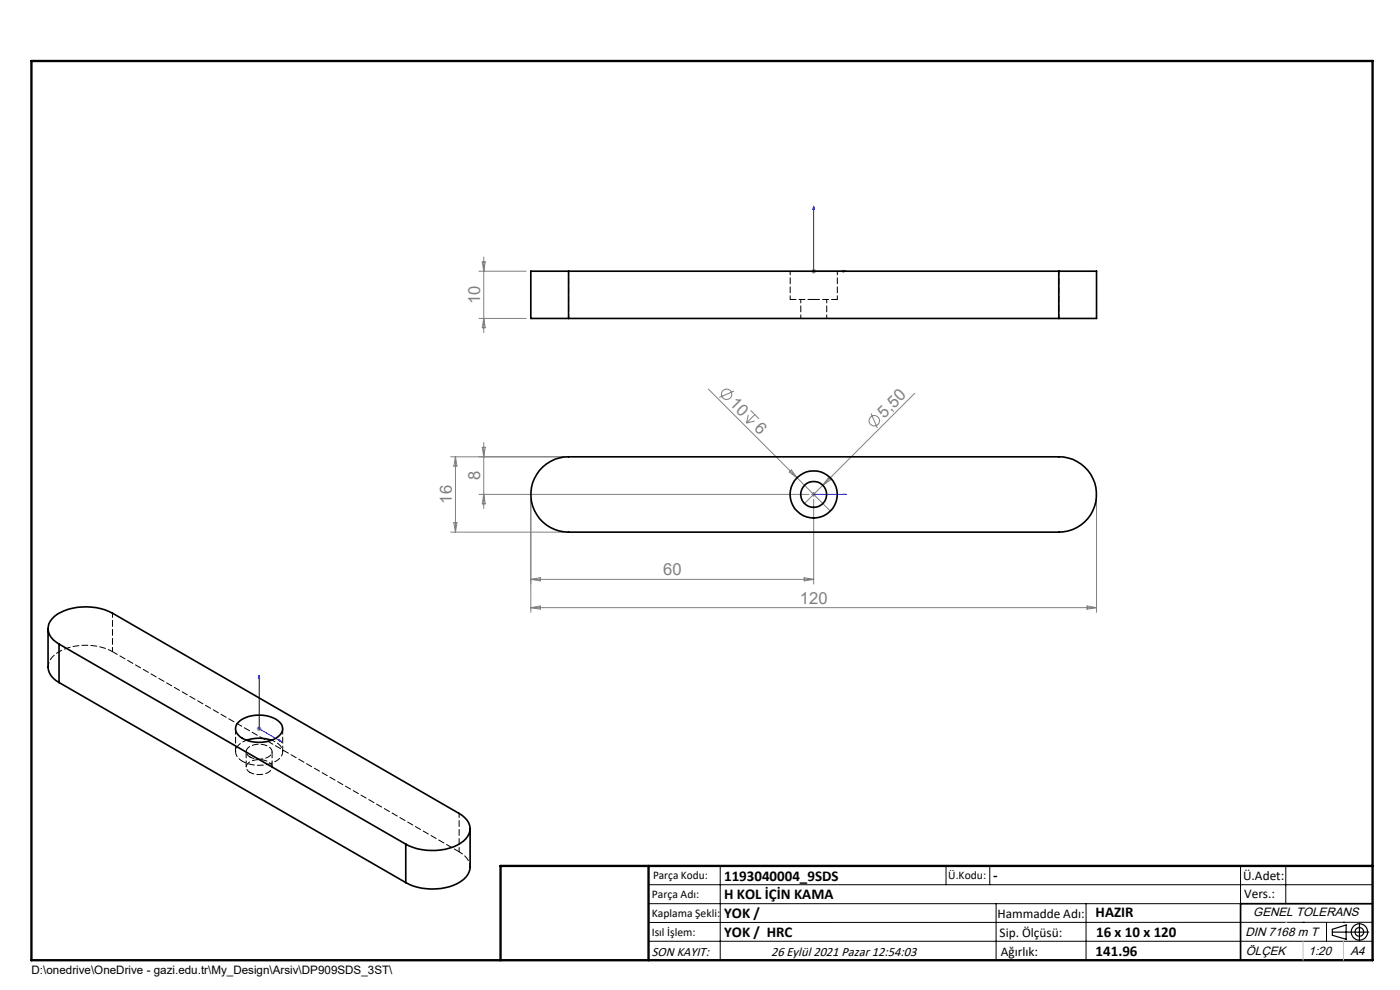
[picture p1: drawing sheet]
<svg xmlns="http://www.w3.org/2000/svg" width="297mm" height="210mm" viewBox="0 0 297 210" stroke-linecap="round" stroke-linejoin="round" font-family="sans-serif">
<g fill="none" stroke="#808080" stroke-width=".21">
<path d="M101.6 57.5h10M102.3 55.6h.6l-.3 1.9zM102.6 54.5v16M172.1 57.5h1M172.3 57.2l.7 .7M172.6 57v1.1M173 57.2l-.7 .7M101.6 67.5h10M102.6 67.5l.3 2h-.6zM95.6 96.9h24M96.6 96.9v16M96.6 96.9l.3 2h-.6z"/>
<path d="M102.3 94.9h.6l-.3 2zM102.6 93.9v14M150.3 82.5l25.8 25.9M155.7 83l-3.1 1.3M158.7 88l-.3 1.7M159.2 87.1l1.8 1.8M160.1 89.3l-1.7 .4M160.1 87.9l-1.7 1.8M167.9 99.7l1.2 1.6-1.7-1.2zM184.8 87.7l1.3 3.1M194.1 83.4l-23.4 23.4M95.6 112.9h24"/>
<path d="M96.3 110.9h.6l-.3 2zM101.6 104.9h70M102.6 104.9l.3 2h-.6zM112.6 105.9v24M172.1 104.9h1M172.6 105.9v18M172.6 104.4v1M175.8 101.3l.4 .5-1.6 1.1zM232.6 105.9v24M112.6 122.9h60M112.6 122.9l2-.4v.7zM112.6 128.9l2-.4v.7z"/>
<path d="M112.6 128.9h120M170.6 122.5l2 .4-2 .3zM230.6 128.5l2 .4-2 .3zM54.5 154.6h1M54.6 154.2l.7 .7M55 154.1v1M55.3 154.2l-.7 .7"/>
<circle cx="154.2" cy="83.6" r="1.1"/>
<circle cx="185.5" cy="89.2" r="1.1"/>
</g>
<g fill="none" stroke="#000" stroke-width=".25">
<path d="M282.6 197.7h7.8M282.6 197.1l3-.9v3l-3-.8zM288.4 195.8v3.8M106.2 203.7h185"/>
<circle cx="288.4" cy="197.7" r="1.74"/>
<circle cx="288.4" cy="197.7" r=".93"/>
</g>
<path d="M172.6 43.7v13.8h6.9M172.6 43.7l.2 .7h-.4zM178.8 57.4l.7 .1-.7 .2zM172.4 104.9h.4zM172.6 104.9h.1M172.6 104.9h6.9M179.5 104.9h-.7h.7M55 143.3v11.3l4.8 2.8M55 143.3l.1 .6-.3-.1zM59.3 157l.5 .4-.5-.1z" fill="none" stroke="#00f" stroke-width=".21"/>
<g fill="none" stroke="#000" stroke-width=".21">
<path d="M137.6 187.7h153.6M137.6 191.7h153.6M137.6 199.7h153.6M152.8 183.7v20M200.7 183.7v4M210 183.7v4M211.3 191.7v12M230.4 191.7v12M263.2 183.7v20M272.8 183.7v8M276.4 195.6h.1M281.4 195.6v4.1"/>
<path d="M285 195.6h.1M291.2 195.6l-153.6 .1"/>
</g>
<path d="M291.2 191.7h-28v12" fill="none" stroke="#000" stroke-width=".35"/>
<path d="M6.7 12.9h284.5v190.8h-284.5zM137.6 183.7v20M291.2 183.7h-185v20" fill="none" stroke="#000" stroke-width=".5"/>
<path d="M276.4 199.7v4M285 199.7v4" fill="none" stroke="#c0c0c0" stroke-width=".21"/>
<path d="M272.8 195.6h.1" fill="none" stroke="#c0c0c0" stroke-width=".25"/>
<g fill="#00f">
<path d="M178.8 104.9h.7zM172.4 104.9h.4z"/>
<path d="M178.8 57.4l.7 .1-.7 .2zM172.6 43.7l.2 .7h-.4z"/>
<path d="M59.3 157l.5 .4-.5-.1zM55 143.3l.1 .6-.3-.1z"/>
</g>
<g fill="none" stroke="#000" stroke-width=".35">
<path d="M120.6 57.5h-8v10h8M120.6 57.5v10M120.6 57.5h104M224.6 57.5h8v10h-8M224.6 57.5v10M120.6 67.5h104M115.1 99.1a7.7 7.7 0 0 1 5.5-2.2h104a8 8 0 0 1 8 8 8 8 0 0 1-8 8h-104a8 8 0 0 1-7.4-5.1 8 8 0 0 1 1.9-8.7zM10.2 133.3v8.4a4.1 4.1 0 0 0 2.3 3.1M12.5 136.6a3.5 3.5 0 0 1-1.8-4.8 8.4 8.4 0 0 1 6.7-3h2a11.2 11.2 0 0 1 4.4 1.3l73.6 42.4a3.5 3.5 0 0 1 2.1 4.3 6.7 6.7 0 0 1-5.1 3.4 12.6 12.6 0 0 1-8.3-1.1M12.5 136.6l73.6 42.5M12.5 136.6v8.2M12.5 144.8l73.6 42.4"/>
<path d="M50.5 153.3a7 7 0 0 1 8.9 0 2.07 2.07 0 0 1-.9 3.3 7.2 7.2 0 0 1-8-.7 1.79 1.79 0 0 1 0-2.6zM52.3 157a8.5 8.5 0 0 1 5.3 0M86.1 179.1v8.1M99.7 175.8v8.2a4.7 4.7 0 0 1-3.5 3.8 12.5 12.5 0 0 1-10.1-.6"/>
<circle cx="172.6" cy="104.9" r="5"/>
<circle cx="172.6" cy="104.9" r="2.75"/>
</g>
<path d="M120.6 67.5v-10M224.6 67.5v-10M23.9 138.2v-8.1M52.3 157a2.74 2.74 0 0 0-2.3 2.9 2.81 2.81 0 0 0 1.4 1.6M53 160.6a1.25 1.25 0 0 1-.8-1.4 1.25 1.25 0 0 1 1.2-1 3.7 3.7 0 0 1 4.2 .9 1.45 1.45 0 0 1-1.3 1.7l-1.7 .2-1.6-.4M53 163.8a4 4 0 0 0 4.5-.5 1.23 1.23 0 0 0-.8-1.8 3.8 3.8 0 0 0-4.4 .8 1.15 1.15 0 0 0 .7 1.5M97.4 180.7v-8.2M99.7 183.9a3.8 3.8 0 0 0-2.3-3.2" fill="none" stroke="#000" stroke-width=".21" stroke-dasharray="1.3 .6" stroke-dashoffset=".4"/>
<path d="M167.6 63.5h5M172.6 63.5h5M52.2 159.5v3.2M57.7 162.7v-3.2" fill="none" stroke="#000" stroke-width=".21" stroke-dasharray="1.3 .6"/>
<path d="M167.6 57.5v6M169.9 63.5v4M175.4 67.5v-4M177.6 63.5v-6M51.4 161.5a7.3 7.3 0 0 0 8-.7 2.08 2.08 0 0 0-.9-3.4l-.9-.4" fill="none" stroke="#000" stroke-width=".21" stroke-dasharray="1.3 .6" stroke-dashoffset=".5"/>
<path d="M50 154.6v4.9M60 159.5v-4.9M97.4 180.7l-73.5-42.5" fill="none" stroke="#000" stroke-width=".21" stroke-dasharray="1.3 .6" stroke-dashoffset=".1"/>
<path d="M23.9 138.2a12.1 12.1 0 0 0-12.3 .7 3.5 3.5 0 0 0-1.4 2.6" fill="none" stroke="#000" stroke-width=".21" stroke-dasharray="1.3 .6" stroke-dashoffset=".3"/>
<g font-size="3.5" fill="#808080">
<text x="101.8" y="64.5" transform="rotate(-90 101.8 64.5)">10</text>
<text x="154.6" y="85.7" transform="rotate(45 154.6 85.7)">10</text>
<text x="187.6" y="88.8" transform="rotate(-45 187.6 88.8)">5,50</text>
<text x="159.9" y="91" transform="rotate(45 159.9 91)">6</text>
<text x="101.8" y="101.8" transform="rotate(-90 101.8 101.8)">8</text>
<text x="95.8" y="106.8" transform="rotate(-90 95.8 106.8)">16</text>
<text x="140.7" y="122.1">60</text>
<text x="169.7" y="128.1">120</text>
</g>
<g font-size="3.2">
<text x="153.6" y="186.8">1193040004_9SDS</text>
<text x="153.6" y="190.8">H KOL İÇİN KAMA</text>
<text x="210.7" y="186.6">-</text>
<text x="153.6" y="194.8">YOK /</text>
<text x="232.4" y="194.5">HAZIR</text>
<text x="153.6" y="198.8">YOK / HRC</text>
<text x="232.4" y="202.8">141.96</text>
<text x="232.5" y="198.8">16 x 10 x 120</text>
</g>
<g font-size="2.8">
<text x="263.7" y="186.7">Ü.Adet:</text>
<text x="263.9" y="190.5">Vers.:</text>
<text x="211.6" y="194.8">Hammadde Adı:</text>
<text x="138.3" y="202.8">SON KAYIT:</text>
<text x="163.6" y="202.8">26 Eylül 2021 Pazar 12:54:03</text>
<text x="212.1" y="198.7">Sip. Ölçüsü:</text>
<text x="212.3" y="202.7">Ağırlık:</text>
</g>
<g font-size="2.6">
<text x="265.9" y="194.4">GENEL TOLERANS</text>
<text x="264.2" y="198.5">DIN 7168 m T</text>
<text x="264.3" y="202.6">ÖLÇEK</text>
<text x="277.6" y="202.6">1:20</text>
<text x="286.5" y="202.6">A4</text>
</g>
<g font-size="2.5">
<text x="138.3" y="190.5">Parça Adı:</text>
<text x="138.5" y="186.5">Parça Kodu:</text>
<text x="201.2" y="186.5">Ü.Kodu:</text>
<text x="138.3" y="194.5">Kaplama Şekli:</text>
<text x="138.3" y="198.6">Isıl İşlem:</text>
<text x="6.7" y="206.7">D:\onedrive\OneDrive - gazi.edu.tr\My_Design\Arsiv\DP909SDS_3ST\</text>
</g>
</svg>
